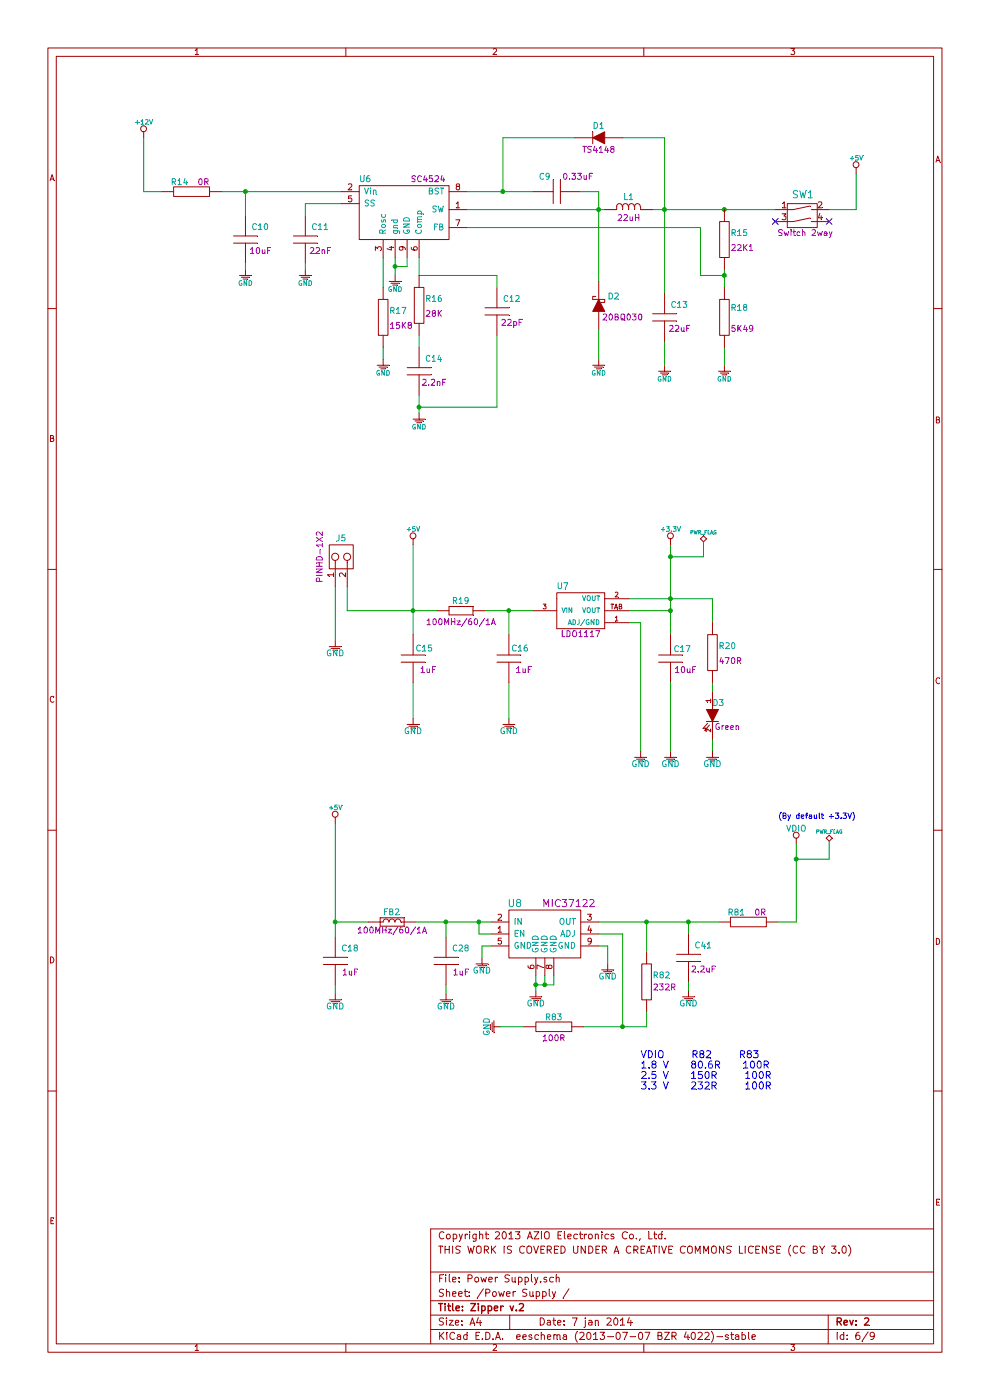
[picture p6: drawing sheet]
EESchema Schematic File Version 2
LIBS:Zipper-cache
LIBS:Zipper-cache
EELAYER 27 0
EELAYER END
$Descr A4 8268 11693 portrait
encoding utf-8
Sheet 6 9
Title "Zipper v.2"
Date "7 jan 2014"
Rev "2"
Comp ""
Comment1 "THIS WORK IS COVERED UNDER A CREATIVE COMMONS LICENSE (CC BY 3.0)"
Comment2 "Copyright 2013 AZIO Electronics Co., Ltd."
Comment3 ""
Comment4 ""
$EndDescr
Wire Wire Line
	5950 5000 5950 5200
Wire Wire Line
	3450 4550 3450 5300
Wire Wire Line
	2900 5100 2900 4900
Wire Wire Line
	5250 5200 5350 5200
Connection ~ 5600 5100
Connection ~ 3450 5100
Wire Wire Line
	4050 5100 4450 5100
Connection ~ 4250 5100
Connection ~ 5600 5000
Wire Wire Line
	5600 5100 5250 5100
Wire Wire Line
	5600 4550 5600 5300
Wire Wire Line
	4250 5300 4250 5100
Wire Wire Line
	3450 6000 3450 5700
Wire Wire Line
	5350 5200 5350 6275
Wire Wire Line
	5950 6175 5950 6275
Wire Wire Line
	5950 5000 5250 5000
$Comp
L GND #060
U 1 1
P 5950 6325
F 0 "#060" H 6000 6375 60  0001 C CNN
F 1 "GND" H 5950 6265 50  0000 C CNN
F 2 "" H 5950 6325 60  0001 C CNN
F 3 "" H 5950 6325 60  0001 C CNN
	1    5950 6325
	1    0    0    -1  
$EndComp
$Comp
L C C15
U 1 1
P 3450 5500
F 0 "C15" H 3470 5580 50  0000 L CNN
F 1 "1uF_C_SM0805" H 3470 5400 50  0001 L CNN
F 2 "C_SM0805" H 3450 5500 60  0001 C CNN
F 3 "" H 3450 5500 60  0001 C CNN
F 4 "CAP, CER, 1UF, 16V, 10%, X7R, 0805," H 3450 5500 60  0001 C CNN "Description"
F 5 "C2012X7R1C105K125AA" H 3450 5500 60  0001 C CNN "Manufacturer Part Number"
F 6 "TDK Corporation" H 3450 5500 60  0001 C CNN "Manufacturer"
F 7 "DigiKey" H 3450 5500 60  0001 C CNN "Vendor"
F 8 "445-1358-1-ND" H 3450 5500 60  0001 C CNN "Vendor Part Number"
F 9 "1uF" H 3575 5400 50  0000 C CNN "Component Value"
	1    3450 5500
	1    0    0    -1  
$EndComp
$Comp
L GND #061
U 1 1
P 3450 6050
F 0 "#061" H 3500 6100 60  0001 C CNN
F 1 "GND" H 3450 5990 50  0000 C CNN
F 2 "" H 3450 6050 60  0001 C CNN
F 3 "" H 3450 6050 60  0001 C CNN
	1    3450 6050
	1    0    0    -1  
$EndComp
$Comp
L GND #062
U 1 1
P 4250 6050
F 0 "#062" H 4300 6100 60  0001 C CNN
F 1 "GND" H 4250 5990 50  0000 C CNN
F 2 "" H 4250 6050 60  0001 C CNN
F 3 "" H 4250 6050 60  0001 C CNN
	1    4250 6050
	1    0    0    -1  
$EndComp
$Comp
L GND #063
U 1 1
P 2800 5400
F 0 "#063" H 2850 5450 60  0001 C CNN
F 1 "GND" H 2800 5340 50  0000 C CNN
F 2 "" H 2800 5400 60  0001 C CNN
F 3 "" H 2800 5400 60  0001 C CNN
	1    2800 5400
	1    0    0    -1  
$EndComp
$Comp
L GND #064
U 1 1
P 5600 6325
F 0 "#064" H 5650 6375 60  0001 C CNN
F 1 "GND" H 5600 6265 50  0000 C CNN
F 2 "" H 5600 6325 60  0001 C CNN
F 3 "" H 5600 6325 60  0001 C CNN
	1    5600 6325
	1    0    0    -1  
$EndComp
$Comp
L GND #065
U 1 1
P 5350 6325
F 0 "#065" H 5400 6375 60  0001 C CNN
F 1 "GND" H 5350 6265 50  0000 C CNN
F 2 "" H 5350 6325 60  0001 C CNN
F 3 "" H 5350 6325 60  0001 C CNN
	1    5350 6325
	1    0    0    -1  
$EndComp
Wire Wire Line
	1850 1600 2850 1600
Wire Wire Line
	1200 1150 1200 1600
Wire Wire Line
	1200 1600 1350 1600
$Comp
L 10UF_0603 C10
U 1 1
P 2050 2000
F 0 "C10" H 2100 2100 50  0000 L CNN
F 1 "10UF_0603" H 2250 2050 50  0001 L CNN
F 2 "C_SM0603" H 2000 2000 60  0001 C CNN
F 3 "" H 2050 2000 60  0000 C CNN
F 4 "CAP, CER, 10UF, 6.3V, 20%, X5R, 0603," H 2600 2600 60  0001 C CNN "Description"
F 5 "C1608X5R0J106M080AB" H 2500 2500 60  0001 C CNN "Manufacturer Part Number"
F 6 "TDK Corporation" H 2400 2400 60  0001 C CNN "Manufacturer"
F 7 "DigiKey" H 2200 2200 60  0001 C CNN "Vendor"
F 8 "445-4112-1-ND" H 2300 2300 60  0001 C CNN "Vendor Part Number"
F 9 "10uF" H 2175 1900 50  0000 C CNN "Component Value"
	1    2050 2000
	1    0    0    -1  
$EndComp
Wire Wire Line
	2050 1800 2050 1600
Connection ~ 2050 1600
$Comp
L GND #PWR066
U 1 1
P 2050 2300
F 0 "#PWR066" H 2050 2400 40  0001 C CNN
F 1 "GND" H 2050 2230 40  0000 C CNN
F 2 "" H 2050 2300 60  0000 C CNN
F 3 "" H 2050 2300 60  0000 C CNN
	1    2050 2300
	1    0    0    -1  
$EndComp
Wire Wire Line
	2050 2200 2050 2250
$Comp
L 22NF_0402 C11
U 1 1
P 2550 2000
F 0 "C11" H 2600 2100 50  0000 L CNN
F 1 "22NF_0402" H 2750 2050 50  0001 L CNN
F 2 "C_SM0402" H 2500 2000 60  0001 C CNN
F 3 "" H 2550 2000 60  0000 C CNN
F 4 "CAP, CER, 0.022UF, 16V, 10%, X7R, 0402," H 3100 2600 60  0001 C CNN "Description"
F 5 "CGJ2B2X7R1C223K050BA" H 3000 2500 60  0001 C CNN "Manufacturer Part Number"
F 6 "TDK Corporation" H 2900 2400 60  0001 C CNN "Manufacturer"
F 7 "DigiKey" H 2700 2200 60  0001 C CNN "Vendor"
F 8 "445-8091-1-ND" H 2800 2300 60  0001 C CNN "Vendor Part Number"
F 9 "22nF" H 2675 1900 50  0000 C CNN "Component Value"
	1    2550 2000
	1    0    0    -1  
$EndComp
Wire Wire Line
	2850 1700 2550 1700
Wire Wire Line
	2550 1700 2550 1800
$Comp
L GND #PWR067
U 1 1
P 2550 2300
F 0 "#PWR067" H 2550 2400 40  0001 C CNN
F 1 "GND" H 2550 2230 40  0000 C CNN
F 2 "" H 2550 2300 60  0000 C CNN
F 3 "" H 2550 2300 60  0000 C CNN
	1    2550 2300
	1    0    0    -1  
$EndComp
Wire Wire Line
	2550 2200 2550 2250
$Comp
L GND #PWR068
U 1 1
P 3200 3050
F 0 "#PWR068" H 3200 3150 40  0001 C CNN
F 1 "GND" H 3200 2980 40  0000 C CNN
F 2 "" H 3200 3050 60  0000 C CNN
F 3 "" H 3200 3050 60  0000 C CNN
	1    3200 3050
	1    0    0    -1  
$EndComp
$Comp
L GND #PWR069
U 1 1
P 3300 2350
F 0 "#PWR069" H 3300 2450 40  0001 C CNN
F 1 "GND" H 3300 2280 40  0000 C CNN
F 2 "" H 3300 2350 60  0000 C CNN
F 3 "" H 3300 2350 60  0000 C CNN
	1    3300 2350
	1    0    0    -1  
$EndComp
$Comp
L GND #PWR070
U 1 1
P 3500 3500
F 0 "#PWR070" H 3500 3600 40  0001 C CNN
F 1 "GND" H 3500 3430 40  0000 C CNN
F 2 "" H 3500 3500 60  0000 C CNN
F 3 "" H 3500 3500 60  0000 C CNN
	1    3500 3500
	1    0    0    -1  
$EndComp
Wire Wire Line
	3300 2150 3300 2300
Wire Wire Line
	3200 2150 3200 2400
Wire Wire Line
	3200 2900 3200 3000
$Comp
L 2.2NF_0402 C14
U 1 1
P 3500 3100
F 0 "C14" H 3550 3200 50  0000 L CNN
F 1 "2.2NF_0402" H 3700 3150 50  0001 L CNN
F 2 "C_SM0402" H 3450 3100 60  0001 C CNN
F 3 "" H 3500 3100 60  0000 C CNN
F 4 "CAP, CER, 2200PF, 50V, 10%, X7R, 0402," H 4050 3700 60  0001 C CNN "Description"
F 5 "C1005X7R1H222K050BA" H 3950 3600 60  0001 C CNN "Manufacturer Part Number"
F 6 "TDK Corporation" H 3850 3500 60  0001 C CNN "Manufacturer"
F 7 "DigiKey" H 3650 3300 60  0001 C CNN "Vendor"
F 8 "445-1257-1-ND" H 3750 3400 60  0001 C CNN "Vendor Part Number"
F 9 "2.2nF" H 3625 3000 50  0000 C CNN "Component Value"
	1    3500 3100
	1    0    0    -1  
$EndComp
$Comp
L 22PF_0402 C12
U 1 1
P 4150 2600
F 0 "C12" H 4200 2700 50  0000 L CNN
F 1 "22PF_0402" H 4350 2650 50  0001 L CNN
F 2 "C_SM0402" H 4100 2600 60  0001 C CNN
F 3 "" H 4150 2600 60  0000 C CNN
F 4 "CAP, CER, 22PF, 50V, 5%, NP0, 0402," H 4700 3200 60  0001 C CNN "Description"
F 5 "C1005C0G1H220J050BA" H 4600 3100 60  0001 C CNN "Manufacturer Part Number"
F 6 "TDK Corporation" H 4500 3000 60  0001 C CNN "Manufacturer"
F 7 "DigiKey" H 4300 2800 60  0001 C CNN "Vendor"
F 8 "445-1239-1-ND" H 4400 2900 60  0001 C CNN "Vendor Part Number"
F 9 "22pF" H 4275 2500 50  0000 C CNN "Component Value"
	1    4150 2600
	1    0    0    -1  
$EndComp
Wire Wire Line
	3500 2150 3500 2300
Wire Wire Line
	3500 2800 3500 2900
Wire Wire Line
	3500 3300 3500 3450
Wire Wire Line
	4150 2400 4150 2300
Wire Wire Line
	4150 2300 3500 2300
Wire Wire Line
	4150 2800 4150 3400
Wire Wire Line
	4150 3400 3500 3400
Connection ~ 3500 3400
$Comp
L 0.33UF_0603 C9
U 1 1
P 4650 1600
F 0 "C9" V 4775 1450 50  0000 L CNN
F 1 "0.33UF_0603" H 4850 1650 50  0001 L CNN
F 2 "C_SM0603" H 4600 1600 60  0001 C CNN
F 3 "" H 4650 1600 60  0000 C CNN
F 4 "CAP, CER, 0.33UF, 50V, 10%, X5R, 0603," H 5200 2200 60  0001 C CNN "Description"
F 5 "C1608X5R1H334K080AB" H 5100 2100 60  0001 C CNN "Manufacturer Part Number"
F 6 "TDK Corporation" H 5000 2000 60  0001 C CNN "Manufacturer"
F 7 "DigiKey" H 4800 1800 60  0001 C CNN "Vendor"
F 8 "445-7462-1-ND" H 4900 1900 60  0001 C CNN "Vendor Part Number"
F 9 "0.33uF" V 4775 1775 50  0000 C CNN "Component Value"
	1    4650 1600
	0    1    -1   0   
$EndComp
Wire Wire Line
	4850 1600 5000 1600
Wire Wire Line
	5000 1600 5000 2350
Connection ~ 5000 1750
Wire Wire Line
	5550 1150 5550 2450
Wire Wire Line
	5550 1150 5200 1150
Wire Wire Line
	4800 1150 4200 1150
Wire Wire Line
	4200 1150 4200 1600
Connection ~ 4200 1600
Wire Wire Line
	5450 1750 6475 1750
Wire Wire Line
	6050 2250 6050 2400
Wire Wire Line
	3900 1900 5850 1900
Wire Wire Line
	5850 1900 5850 2300
Wire Wire Line
	5850 2300 6050 2300
Connection ~ 6050 2300
Connection ~ 5550 1750
Wire Wire Line
	3900 1750 5050 1750
$Comp
L GND #PWR071
U 1 1
P 6050 3100
F 0 "#PWR071" H 6050 3200 40  0001 C CNN
F 1 "GND" H 6050 3030 40  0000 C CNN
F 2 "" H 6050 3100 60  0000 C CNN
F 3 "" H 6050 3100 60  0000 C CNN
	1    6050 3100
	1    0    0    -1  
$EndComp
Wire Wire Line
	6050 2900 6050 3050
$Comp
L GND #PWR072
U 1 1
P 5550 3100
F 0 "#PWR072" H 5550 3200 40  0001 C CNN
F 1 "GND" H 5550 3030 40  0000 C CNN
F 2 "" H 5550 3100 60  0000 C CNN
F 3 "" H 5550 3100 60  0000 C CNN
	1    5550 3100
	1    0    0    -1  
$EndComp
Wire Wire Line
	5550 2850 5550 3050
$Comp
L GND #PWR073
U 1 1
P 5000 3050
F 0 "#PWR073" H 5000 3150 40  0001 C CNN
F 1 "GND" H 5000 2980 40  0000 C CNN
F 2 "" H 5000 3050 60  0000 C CNN
F 3 "" H 5000 3050 60  0000 C CNN
	1    5000 3050
	1    0    0    -1  
$EndComp
Wire Wire Line
	5000 2750 5000 3000
Connection ~ 6050 1750
Wire Wire Line
	3900 1600 4450 1600
$Comp
L +12V #PWR074
U 1 1
P 1200 1150
F 0 "#PWR074" H 1250 1125 20  0001 C CNN
F 1 "+12V" H 1200 1275 39  0000 C CNN
F 2 "~" H 1200 1150 60  0000 C CNN
F 3 "~" H 1200 1150 60  0000 C CNN
	1    1200 1150
	1    0    0    -1  
$EndComp
$Comp
L +5V #PWR075
U 1 1
P 7150 1450
F 0 "#PWR075" H 7150 1400 20  0001 C CNN
F 1 "+5V" H 7150 1575 39  0000 C CNN
F 2 "~" H 7150 1450 60  0000 C CNN
F 3 "~" H 7150 1450 60  0000 C CNN
	1    7150 1450
	1    0    0    -1  
$EndComp
$Comp
L +5V #PWR076
U 1 1
P 3450 4550
F 0 "#PWR076" H 3450 4500 20  0001 C CNN
F 1 "+5V" H 3450 4675 39  0000 C CNN
F 2 "~" H 3450 4550 60  0000 C CNN
F 3 "~" H 3450 4550 60  0000 C CNN
	1    3450 4550
	1    0    0    -1  
$EndComp
$Comp
L +3.3V #PWR077
U 1 1
P 5600 4550
F 0 "#PWR077" H 5650 4525 20  0001 C CNN
F 1 "+3.3V" H 5600 4675 39  0000 C CNN
F 2 "~" H 5600 4550 60  0000 C CNN
F 3 "~" H 5600 4550 60  0000 C CNN
	1    5600 4550
	1    0    0    -1  
$EndComp
Wire Wire Line
	4250 5700 4250 6000
Wire Wire Line
	2900 5100 3650 5100
Wire Wire Line
	2800 4900 2800 5350
Wire Wire Line
	6925 1750 7150 1750
Wire Wire Line
	7150 1750 7150 1450
NoConn ~ 6925 1850
NoConn ~ 6475 1850
$Comp
L C C16
U 1 1
P 4250 5500
F 0 "C16" H 4270 5580 50  0000 L CNN
F 1 "1uF_C_SM0805" H 4270 5400 50  0001 L CNN
F 2 "C_SM0805" H 4250 5500 60  0001 C CNN
F 3 "" H 4250 5500 60  0001 C CNN
F 4 "CAP, CER, 1UF, 16V, 10%, X7R, 0805," H 4250 5500 60  0001 C CNN "Description"
F 5 "C2012X7R1C105K125AA" H 4250 5500 60  0001 C CNN "Manufacturer Part Number"
F 6 "TDK Corporation" H 4250 5500 60  0001 C CNN "Manufacturer"
F 7 "DigiKey" H 4250 5500 60  0001 C CNN "Vendor"
F 8 "445-1358-1-ND" H 4250 5500 60  0001 C CNN "Vendor Part Number"
F 9 "1uF" H 4375 5400 50  0000 C CNN "Component Value"
	1    4250 5500
	1    0    0    -1  
$EndComp
$Comp
L 10UF_0603 C17
U 1 1
P 5600 5500
F 0 "C17" H 5625 5575 50  0000 L CNN
F 1 "10UF_0603" H 5800 5550 50  0001 L CNN
F 2 "C_SM0603" H 5550 5500 60  0001 C CNN
F 3 "" H 5600 5500 60  0000 C CNN
F 4 "CAP, CER, 10UF, 6.3V, 20%, X5R, 0603," H 6150 6100 60  0001 C CNN "Description"
F 5 "C1608X5R0J106M080AB" H 6050 6000 60  0001 C CNN "Manufacturer Part Number"
F 6 "TDK Corporation" H 5950 5900 60  0001 C CNN "Manufacturer"
F 7 "DigiKey" H 5750 5700 60  0001 C CNN "Vendor"
F 8 "445-4112-1-ND" H 5850 5800 60  0001 C CNN "Vendor Part Number"
F 9 "10uF" H 5725 5400 50  0000 C CNN "Component Value"
	1    5600 5500
	1    0    0    -1  
$EndComp
$Comp
L 22UF_0805 C13
U 1 1
P 5550 2650
F 0 "C13" H 5600 2750 50  0000 L CNN
F 1 "22UF_0805" H 5750 2700 50  0001 L CNN
F 2 "C_SM0805" H 5500 2650 60  0001 C CNN
F 3 "" H 5550 2650 60  0000 C CNN
F 4 "CAP, CER, 22UF, 6.3V, 20%, X5R, 0805," H 6100 3250 60  0001 C CNN "Description"
F 5 "C2012X5R0J226M125AC" H 6000 3150 60  0001 C CNN "Manufacturer Part Number"
F 6 "TDK Corporation" H 5900 3050 60  0001 C CNN "Manufacturer"
F 7 "DigiKey" H 5700 2850 60  0001 C CNN "Vendor"
F 8 "445-1422-1-ND" H 5800 2950 60  0001 C CNN "Vendor Part Number"
F 9 "22uF" H 5675 2550 50  0000 C CNN "Component Value"
	1    5550 2650
	1    0    0    -1  
$EndComp
$Comp
L TS4148 D1
U 1 1
P 5000 1150
F 0 "D1" H 5000 1050 50  0000 C CNN
F 1 "TS4148" H 5000 1050 50  0001 C CNN
F 2 "D_SM0805" H 4900 1150 60  0001 C CNN
F 3 "" H 5000 1150 60  0000 C CNN
F 4 "DIODE, SMALL SIGNAL, 100V, 0.5A, 0805," H 5500 1750 60  0001 C CNN "Description"
F 5 "TS4148 RY" H 5400 1650 60  0001 C CNN "Manufacturer Part Number"
F 6 "TAIWAN SEMICONDUCTOR" H 5300 1550 60  0001 C CNN "Manufacturer"
F 7 "Farnell" H 5100 1350 60  0001 C CNN "Vendor"
F 8 "8150206RL" H 5200 1450 60  0001 C CNN "Vendor Part Number"
F 9 "TS4148" H 5000 1250 50  0000 C CNN "Component Value"
	1    5000 1150
	-1   0    0    1   
$EndComp
$Comp
L 20BQ030 D2
U 1 1
P 5000 2550
F 0 "D2" V 5075 2425 50  0000 C CNN
F 1 "20BQ030" H 5000 2450 50  0001 C CNN
F 2 "D_SMB" H 4900 2550 60  0001 C CNN
F 3 "" H 5000 2550 60  0000 C CNN
F 4 "DIODE, SCHOTTKY, 30V, 2A, DO214AA," H 5500 3150 60  0001 C CNN "Description"
F 5 "VS-20BQ030TRPBF" H 5400 3050 60  0001 C CNN "Manufacturer Part Number"
F 6 "Vishay Semiconductor Diodes Division" H 5300 2950 60  0001 C CNN "Manufacturer"
F 7 "DigiKey" H 5100 2750 60  0001 C CNN "Vendor"
F 8 "20BQ030PBFCT-ND" H 5200 2850 60  0001 C CNN "Vendor Part Number"
F 9 "20BQ030" V 4900 2350 50  0000 C CNN "Component Value"
	1    5000 2550
	0    -1   -1   0   
$EndComp
$Comp
L LED D3
U 1 1
P 5950 5975
F 0 "D3" V 5850 6025 50  0000 C CNN
F 1 "LED" H 5950 5875 50  0001 C CNN
F 2 "LD_0603" H 5950 5975 60  0001 C CNN
F 3 "" H 5950 5975 60  0000 C CNN
F 4 "LED, 570NM, GREEN, DIFF, 0603, SMD," H 6050 6175 60  0001 C CNN "Description"
F 5 "HSMG-C190" H 6150 6275 60  0001 C CNN "Manufacturer Part Number"
F 6 "Avago Technologies US Inc." H 6250 6375 60  0001 C CNN "Manufacturer"
F 7 "DigiKey" H 6350 6475 60  0001 C CNN "Vendor"
F 8 "516-1425-1-ND" H 6450 6575 60  0001 C CNN "Vendor Part Number"
F 9 "Green" V 6050 6100 50  0000 C CNN "Component Value"
	1    5950 5975
	0    1    1    0   
$EndComp
Wire Wire Line
	5950 5775 5950 5700
Wire Wire Line
	5600 5700 5600 6275
$Comp
L 22UH_XAL60XX_SERIES L1
U 1 1
P 5250 1750
F 0 "L1" V 5150 1750 50  0000 C CNN
F 1 "22UH_XAL60XX_SERIES" H 5285 1665 50  0001 C CNN
F 2 "XAL60xx series" H 5215 1730 60  0001 C CNN
F 3 "" H 5250 1750 60  0000 C CNN
F 4 "Coilcraft, SMT, power inductor, 22 uH," H 5815 2330 60  0001 C CNN "Description"
F 5 "XAL6060-223MEB" H 5715 2230 60  0001 C CNN "Manufacturer Part Number"
F 6 "Coilcraft" H 5615 2130 60  0001 C CNN "Manufacturer"
F 7 "Coilcraft" H 5415 1930 60  0001 C CNN "Vendor"
F 8 "XAL6060-223MEB" H 5515 2030 60  0001 C CNN "Vendor Part Number"
F 9 "22uH" V 5325 1750 50  0000 C CNN "Component Value"
	1    5250 1750
	0    1    1    0   
$EndComp
$Comp
L SW SW1
U 1 1
P 6725 1750
F 0 "SW1" H 6705 1870 60  0000 C CNN
F 1 "SW" H 6555 1920 60  0001 C CNN
F 2 "Switch 2way" H 6605 1795 60  0001 C CNN
F 3 "" H 6605 1820 60  0000 C CNN
F 4 "SWITCH, DIP, 2POS, HALF PITCH, SMD," H 7325 2300 60  0001 C CNN "Description"
F 5 "GDH02S04" H 7105 2270 60  0001 C CNN "Manufacturer Part Number"
F 6 "TE Connectivity" H 7005 2170 60  0001 C CNN "Manufacturer"
F 7 "Digi-Key" H 6805 1970 60  0001 C CNN "Vendor"
F 8 "450-1431-ND" H 6905 2070 60  0001 C CNN "Vendor Part Number"
F 9 "Switch 2way" H 6725 1550 50  0000 C CNN "Component Value"
	1    6725 1750
	1    0    0    -1  
$EndComp
$Comp
L LDO1117 U7
U 1 1
P 4850 5150
F 0 "U7" H 4700 5400 50  0000 C CNN
F 1 "LDO1117" H 4850 4900 60  0001 C CNN
F 2 "SOT223-3L" H 4850 5150 60  0001 C CNN
F 3 "" H 4850 5150 60  0000 C CNN
F 4 "IC, REG LDO, 3.3V, 1A, SOT223," H 5050 5500 60  0001 C CNN "Description"
F 5 "ZLDO1117G33TA" H 5150 5600 60  0001 C CNN "Manufacturer Part Number"
F 6 "Diodes Inc" H 5250 5700 60  0001 C CNN "Manufacturer"
F 7 "Digi-Key" H 5350 5800 60  0001 C CNN "Vendor"
F 8 "ZLDO1117G33DICT-ND" H 5450 5900 60  0001 C CNN "Vendor Part Number"
F 9 "LDO1117" H 4850 5000 50  0000 C CNN "Component Value"
	1    4850 5150
	1    0    0    -1  
$EndComp
$Comp
L 0R_0402 R14
U 1 1
P 1600 1600
F 0 "R14" V 1525 1500 50  0000 C CNN
F 1 "0R_0402" V 1425 1575 50  0001 C CNN
F 2 "R_SM0402" V 1350 1550 60  0001 C CNN
F 3 "" H 1600 1600 60  0000 C CNN
F 4 "RES, 0.0 OHM,1/16W, JUMP, 0402 SMD," V 2180 2100 60  0001 C CNN "Description"
F 5 "RC0402JR-070RL" V 2080 2000 60  0001 C CNN "Manufacturer Part Number"
F 6 "Yageo" V 1980 1900 60  0001 C CNN "Manufacturer"
F 7 "Digi-Key" V 1780 1700 60  0001 C CNN "Vendor"
F 8 "311-0.0JRCT-ND" V 1880 1800 60  0001 C CNN "Vendor Part Number"
F 9 "0R" V 1525 1700 50  0000 C CNN "Component Value"
	1    1600 1600
	0    1    1    0   
$EndComp
$Comp
L 470R_0402 R20
U 1 1
P 5950 5450
F 0 "R20" H 6075 5500 50  0000 C CNN
F 1 "470R_0402" V 5775 5425 50  0001 C CNN
F 2 "R_SM0402" V 5700 5425 60  0001 C CNN
F 3 "" H 5950 5450 60  0000 C CNN
F 4 "RES, 470 OHM, 1/16W, .5%, 0402 SMD," V 6530 5950 60  0001 C CNN "Description"
F 5 "ERA-2AED471X" V 6430 5850 60  0001 C CNN "Manufacturer Part Number"
F 6 "Panasonic Electronic Components" V 6330 5750 60  0001 C CNN "Manufacturer"
F 7 "Digi-Key" V 6130 5550 60  0001 C CNN "Vendor"
F 8 "P470DECT-ND" V 6230 5650 60  0001 C CNN "Vendor Part Number"
F 9 "470R" H 6100 5375 50  0000 C CNN "Component Value"
	1    5950 5450
	1    0    0    -1  
$EndComp
$Comp
L 5K49_0402 R18
U 1 1
P 6050 2650
F 0 "R18" H 6175 2725 50  0000 C CNN
F 1 "5K49_0402" V 5875 2625 50  0001 C CNN
F 2 "R_SM0402" V 5775 2625 60  0001 C CNN
F 3 "" H 6050 2650 60  0000 C CNN
F 4 "RES, 5.49K, OHM, 1/16W, 1%, 0402, SMD," V 6630 3150 60  0001 C CNN "Description"
F 5 "RC0402FR-075K49L" V 6530 3050 60  0001 C CNN "Manufacturer Part Number"
F 6 "Yageo" V 6430 2950 60  0001 C CNN "Manufacturer"
F 7 "Digi-Key" V 6230 2750 60  0001 C CNN "Vendor"
F 8 "311-5.49KLRCT-ND" V 6330 2850 60  0001 C CNN "Vendor Part Number"
F 9 "5K49" H 6200 2550 50  0000 C CNN "Component Value"
	1    6050 2650
	1    0    0    -1  
$EndComp
$Comp
L 15K8_0402 R17
U 1 1
P 3200 2650
F 0 "R17" H 3325 2700 50  0000 C CNN
F 1 "15K8_0402" V 3025 2625 50  0001 C CNN
F 2 "R_SM0402" V 2950 2625 60  0001 C CNN
F 3 "" H 3200 2650 60  0000 C CNN
F 4 "RES, 15.8K OHM, 1/16W, .1%, 0402, SMD," V 3780 3150 60  0001 C CNN "Description"
F 5 "ERA-2AEB1582X" V 3680 3050 60  0001 C CNN "Manufacturer Part Number"
F 6 "Panasonic Electronic Components" V 3580 2950 60  0001 C CNN "Manufacturer"
F 7 "Digi-Key" V 3380 2750 60  0001 C CNN "Vendor"
F 8 "P15.8KDCCT-ND" V 3480 2850 60  0001 C CNN "Vendor Part Number"
F 9 "15K8" H 3350 2575 50  0000 C CNN "Component Value"
	1    3200 2650
	1    0    0    -1  
$EndComp
$Comp
L 22K1_0402 R15
U 1 1
P 6050 2000
F 0 "R15" H 6175 2050 50  0000 C CNN
F 1 "22K1_0402" V 5875 1975 50  0001 C CNN
F 2 "R_SM0402" V 5800 1975 60  0001 C CNN
F 3 "" H 6050 2000 60  0000 C CNN
F 4 "RES, 22.1K OHM, 1/16W, 1%, 0402, SMD," V 6630 2500 60  0001 C CNN "Description"
F 5 "RC0402FR-0722K1L" V 6530 2400 60  0001 C CNN "Manufacturer Part Number"
F 6 "Yageo" V 6430 2300 60  0001 C CNN "Manufacturer"
F 7 "Digi-Key" V 6230 2100 60  0001 C CNN "Vendor"
F 8 "311-22.1KLRCT-ND" V 6330 2200 60  0001 C CNN "Vendor Part Number"
F 9 "22K1" H 6200 1925 50  0000 C CNN "Component Value"
	1    6050 2000
	1    0    0    -1  
$EndComp
$Comp
L 28K_0402 R16
U 1 1
P 3500 2550
F 0 "R16" H 3625 2600 50  0000 C CNN
F 1 "28K_0402" V 3325 2525 50  0001 C CNN
F 2 "R_SM0402" V 3250 2525 60  0001 C CNN
F 3 "" H 3500 2550 60  0000 C CNN
F 4 "RES, 28.0K, OHM, 1/16W, 1%, 0402 SMD," V 4080 3050 60  0001 C CNN "Description"
F 5 "RC0402FR-0728KL" V 3980 2950 60  0001 C CNN "Manufacturer Part Number"
F 6 "Yageo" V 3880 2850 60  0001 C CNN "Manufacturer"
F 7 "Digi-Key" V 3680 2650 60  0001 C CNN "Vendor"
F 8 "311-28.0KLRCT-ND" V 3780 2750 60  0001 C CNN "Vendor Part Number"
F 9 "28K" H 3625 2475 50  0000 C CNN "Component Value"
	1    3500 2550
	1    0    0    -1  
$EndComp
$Comp
L FR_0805 R19
U 1 1
P 3850 5100
F 0 "R19" H 3775 5150 50  0000 L BNN
F 1 "FR_0805" H 3600 4875 50  0001 L BNN
F 2 "R_SM0805" H 3850 5250 50  0001 C CNN
F 3 "" H 3850 5100 60  0000 C CNN
F 4 "FERRITE CHIP BEAD, 60 OHM, SMD," H 3850 5260 60  0001 C CNN "Description"
F 5 "MMZ2012Y600B" H 3950 5360 60  0001 C CNN "Manufacturer Part Number"
F 6 "TDK Corporation" H 4050 5460 60  0001 C CNN "Manufacturer"
F 7 "Digi-Key" H 4150 5560 60  0001 C CNN "Vendor"
F 8 "445-2204-1-ND" H 4250 5660 60  0001 C CNN "Vendor Part Number"
F 9 "100MHz/60/1A" H 3850 5000 50  0000 C CNN "Component Value"
	1    3850 5100
	1    0    0    -1  
$EndComp
$Comp
L 1UF_0402 C18
U 1 1
P 2800 8025
F 0 "C18" H 2850 8125 50  0000 L CNN
F 1 "1UF_0402" H 3000 8075 50  0001 L CNN
F 2 "C_SM0402" H 2750 8025 60  0001 C CNN
F 3 "~" H 2800 8025 60  0000 C CNN
F 4 "CAP, CER, 1UF, 6.3V, Y5V, 0402," H 3350 8625 60  0001 C CNN "Description"
F 5 "CC0402ZRY5V5BB105" H 3250 8525 60  0001 C CNN "Manufacturer Part Number"
F 6 "Yageo" H 3150 8425 60  0001 C CNN "Manufacturer"
F 7 "Digi-Key" H 2950 8225 60  0001 C CNN "Vendor"
F 8 "311-1377-1-ND" H 3050 8325 60  0001 C CNN "Vendor Part Number"
F 9 "1uF" H 2925 7925 50  0000 C CNN "Component Value"
	1    2800 8025
	1    0    0    -1  
$EndComp
$Comp
L 1UF_0402 C28
U 1 1
P 3725 8025
F 0 "C28" H 3775 8125 50  0000 L CNN
F 1 "1UF_0402" H 3925 8075 50  0001 L CNN
F 2 "C_SM0402" H 3675 8025 60  0001 C CNN
F 3 "" H 3725 8025 60  0000 C CNN
F 4 "CAP, CER, 1UF, 6.3V, Y5V, 0402," H 4275 8625 60  0001 C CNN "Description"
F 5 "CC0402ZRY5V5BB105" H 4175 8525 60  0001 C CNN "Manufacturer Part Number"
F 6 "Yageo" H 4075 8425 60  0001 C CNN "Manufacturer"
F 7 "Digi-Key" H 3875 8225 60  0001 C CNN "Vendor"
F 8 "311-1377-1-ND" H 3975 8325 60  0001 C CNN "Vendor Part Number"
F 9 "1uF" H 3850 7925 50  0000 C CNN "Component Value"
	1    3725 8025
	1    0    0    -1  
$EndComp
$Comp
L 0R_0402 R81
U 1 1
P 6250 7700
F 0 "R81" V 6175 7600 50  0000 C CNN
F 1 "0R_0402" V 6075 7675 50  0001 C CNN
F 2 "R_SM0402" V 6000 7650 60  0001 C CNN
F 3 "" H 6250 7700 60  0000 C CNN
F 4 "RES, 0.0 OHM,1/16W, JUMP, 0402 SMD," V 6830 8200 60  0001 C CNN "Description"
F 5 "RC0402JR-070RL" V 6730 8100 60  0001 C CNN "Manufacturer Part Number"
F 6 "Yageo" V 6630 8000 60  0001 C CNN "Manufacturer"
F 7 "Digi-Key" V 6430 7800 60  0001 C CNN "Vendor"
F 8 "311-0.0JRCT-ND" V 6530 7900 60  0001 C CNN "Vendor Part Number"
F 9 "0R" V 6175 7800 50  0000 C CNN "Component Value"
	1    6250 7700
	0    1    1    0   
$EndComp
$Comp
L VDIO #PWR078
U 1 1
P 6650 7050
F 0 "#PWR078" H 6700 7025 20  0001 C CNN
F 1 "VDIO" H 6650 7175 50  0000 C CNN
F 2 "~" H 6650 7050 60  0000 C CNN
F 3 "~" H 6650 7050 60  0000 C CNN
	1    6650 7050
	1    0    0    -1  
$EndComp
Text Notes 6500 6850 0    45   ~ 0
(By default +3.3V)
Wire Wire Line
	2800 6875 2800 7825
$Comp
L +5V #PWR079
U 1 1
P 2800 6875
F 0 "#PWR079" H 2800 6825 20  0001 C CNN
F 1 "+5V" H 2800 7000 39  0000 C CNN
F 2 "~" H 2800 6875 60  0000 C CNN
F 3 "~" H 2800 6875 60  0000 C CNN
	1    2800 6875
	1    0    0    -1  
$EndComp
Wire Wire Line
	3075 7700 2800 7700
Connection ~ 2800 7700
Wire Wire Line
	3475 7700 4100 7700
Wire Wire Line
	3725 7825 3725 7700
Connection ~ 3725 7700
Connection ~ 4000 7700
$Comp
L GND #080
U 1 1
P 2800 8350
F 0 "#080" H 2850 8400 60  0001 C CNN
F 1 "GND" H 2800 8290 50  0000 C CNN
F 2 "" H 2800 8350 60  0001 C CNN
F 3 "" H 2800 8350 60  0001 C CNN
	1    2800 8350
	1    0    0    -1  
$EndComp
$Comp
L GND #081
U 1 1
P 3725 8350
F 0 "#081" H 3775 8400 60  0001 C CNN
F 1 "GND" H 3725 8290 50  0000 C CNN
F 2 "" H 3725 8350 60  0001 C CNN
F 3 "" H 3725 8350 60  0001 C CNN
	1    3725 8350
	1    0    0    -1  
$EndComp
$Comp
L GND #082
U 1 1
P 4475 8325
F 0 "#082" H 4525 8375 60  0001 C CNN
F 1 "GND" H 4475 8265 50  0000 C CNN
F 2 "" H 4475 8325 60  0001 C CNN
F 3 "" H 4475 8325 60  0001 C CNN
	1    4475 8325
	1    0    0    -1  
$EndComp
$Comp
L GND #083
U 1 1
P 4125 8575
F 0 "#083" H 4175 8625 60  0001 C CNN
F 1 "GND" H 4125 8515 50  0000 C CNN
F 2 "" H 4125 8575 60  0001 C CNN
F 3 "" H 4125 8575 60  0001 C CNN
	1    4125 8575
	0    1    1    0   
$EndComp
$Comp
L GND #084
U 1 1
P 5750 8325
F 0 "#084" H 5800 8375 60  0001 C CNN
F 1 "GND" H 5750 8265 50  0000 C CNN
F 2 "" H 5750 8325 60  0001 C CNN
F 3 "" H 5750 8325 60  0001 C CNN
	1    5750 8325
	1    0    0    -1  
$EndComp
Wire Wire Line
	2800 8225 2800 8300
Wire Wire Line
	3725 8225 3725 8300
Wire Wire Line
	4175 8575 4375 8575
Wire Wire Line
	5400 7700 5400 7950
Wire Wire Line
	5400 8575 5400 8450
Wire Wire Line
	4875 8575 5400 8575
Wire Wire Line
	5000 7700 6000 7700
Wire Wire Line
	5200 7800 5200 8575
Connection ~ 5200 8575
Wire Wire Line
	5750 8200 5750 8275
Connection ~ 5400 7700
Wire Wire Line
	5750 7800 5750 7700
Connection ~ 5750 7700
Wire Wire Line
	6500 7700 6650 7700
Wire Wire Line
	6650 7700 6650 7050
Text Notes 5350 8850 0    59   ~ 0
VDIO     R82     R83\n1.8 V    80.6R    100R\n2.5 V    150R     100R\n3.3 V    232R     100R
$Comp
L JUMPER2 J5
U 1 1
P 2850 4650
F 0 "J5" V 2700 4650 50  0000 C CNN
F 1 "JUMPER2" H 2850 4950 60  0001 C CNN
F 2 "pinhead2" H 2850 5050 60  0001 C CNN
F 3 "" H 2850 4650 60  0000 C CNN
F 4 "SIL, VERTICAL, PC TAIL, PIN HEADER," H 2900 5150 60  0001 C CNN "Description"
F 5 "M20-9990246" H 2850 5300 60  0001 C CNN "Manufacturer Part Number"
F 6 "HARWIN" H 2850 5400 60  0001 C CNN "Manufacturer"
F 7 "DigiKey" H 2850 5500 60  0001 C CNN "Vendor"
F 8 "952-2262-ND" H 2900 5600 60  0001 C CNN "Vendor Part Number"
F 9 "PINHD-1X2" H 2850 4825 50  0000 C CNN "Component Value"
	1    2850 4650
	0    -1   1    0   
$EndComp
$Comp
L 2.2UF_0402 C41
U 1 1
P 5750 8000
F 0 "C41" H 5800 8100 50  0000 L CNN
F 1 "2.2UF_0402" H 5550 8300 50  0001 L CNN
F 2 "C_SM0402" H 5700 8400 60  0001 C CNN
F 3 "" H 5750 8000 60  0000 C CNN
F 4 "CAP, CER, 2.2UF, 6.3V, 20%, X5R, 0402," H 5750 8500 60  0001 C CNN "Description"
F 5 "CC0402MRX5R5BB225" H 5800 8650 60  0001 C CNN "Manufacturer Part Number"
F 6 "Yageo" H 5750 8800 60  0001 C CNN "Manufacturer"
F 7 "Digi-Key" H 5800 8900 60  0001 C CNN "Vendor"
F 8 "311-1442-1-ND" H 5850 9000 60  0001 C CNN "Vendor Part Number"
F 9 "2.2uF" H 5875 7900 50  0000 C CNN "Component Value"
	1    5750 8000
	1    0    0    -1  
$EndComp
$Comp
L 100R_0402 R83
U 1 1
P 4625 8575
F 0 "R83" H 4625 8650 50  0000 C CNN
F 1 "100R_0402" H 4725 8750 50  0001 C CNN
F 2 "R_SM0402" H 4725 8850 60  0001 C CNN
F 3 "" V 4625 8575 60  0000 C CNN
F 4 "RES, 100 OHM,1/16W, 1%, 0402 SMD," H 4675 8950 60  0001 C CNN "Description"
F 5 "RC0402FR-07100RL" H 4625 9075 60  0001 C CNN "Manufacturer Part Number"
F 6 "Yageo" H 4650 9175 60  0001 C CNN "Manufacturer"
F 7 "Digi-Key" H 4675 9275 60  0001 C CNN "Vendor"
F 8 "311-100LRCT-ND" H 4625 9375 60  0001 C CNN "Vendor Part Number"
F 9 "100R" H 4625 8475 50  0000 C CNN "Component Value"
	1    4625 8575
	1    0    0    -1  
$EndComp
$Comp
L FB_60OHM@100MHZ FB2
U 1 1
P 3275 7700
F 0 "FB2" H 3200 7750 50  0000 L BNN
F 1 "FB_60OHM@100MHZ" H 2875 7900 50  0001 L BNN
F 2 "R_SM0805" H 3325 8000 50  0001 C CNN
F 3 "" H 3275 7700 60  0000 C CNN
F 4 "FERRITE CHIP BEAD, 60 OHM, SMD," H 3375 8100 60  0001 C CNN "Description"
F 5 "MMZ2012Y600B" H 3325 8200 60  0001 C CNN "Manufacturer Part Number"
F 6 "TDK Corporation" H 3325 8300 60  0001 C CNN "Manufacturer"
F 7 "Digi-Key" H 3275 8400 60  0001 C CNN "Vendor"
F 8 "445-2204-1-ND" H 3325 8500 60  0001 C CNN "Vendor Part Number"
F 9 "100MHz/60/1A" H 3275 7625 50  0000 C CNN "Component Value"
	1    3275 7700
	1    0    0    -1  
$EndComp
$Comp
L MIC37122Y_ADJ_SOIC8 U8
U 1 1
P 4250 7600
F 0 "U8" H 4300 7650 60  0000 C CNN
F 1 "MIC37122Y_ADJ_SOIC8" H 4500 7850 60  0001 C CNN
F 2 "SOIC8" H 4500 7950 60  0001 C CNN
F 3 "" H 4500 7750 60  0000 C CNN
F 4 "IC, REG LDO, ADJ, 1A, 8SOIC," H 4600 8050 60  0001 C CNN "Description"
F 5 "MIC37122YM TR" H 4550 8150 60  0001 C CNN "Manufacturer Part Number"
F 6 "Micrel Inc" H 4550 8250 60  0001 C CNN "Manufacturer"
F 7 "Digi-Key" H 4500 8350 60  0001 C CNN "Vendor"
F 8 "576-4334-1-ND" H 4550 8450 60  0001 C CNN "Vendor Part Number"
F 9 "MIC37122" H 4750 7650 60  0000 C CNN "Component Value"
	1    4250 7600
	1    0    0    -1  
$EndComp
Wire Wire Line
	4000 7800 4100 7800
Wire Wire Line
	4000 7700 4000 7800
Wire Wire Line
	5000 7800 5200 7800
Wire Wire Line
	5000 7900 5075 7900
Wire Wire Line
	5075 7900 5075 8050
$Comp
L GND #085
U 1 1
P 4025 8050
F 0 "#085" H 4075 8100 60  0001 C CNN
F 1 "GND" H 4025 7990 50  0000 C CNN
F 2 "" H 4025 8050 60  0001 C CNN
F 3 "" H 4025 8050 60  0001 C CNN
	1    4025 8050
	1    0    0    -1  
$EndComp
$Comp
L GND #086
U 1 1
P 5075 8100
F 0 "#086" H 5125 8150 60  0001 C CNN
F 1 "GND" H 5075 8040 50  0000 C CNN
F 2 "" H 5075 8100 60  0001 C CNN
F 3 "" H 5075 8100 60  0001 C CNN
	1    5075 8100
	1    0    0    -1  
$EndComp
Wire Wire Line
	4100 7900 4025 7900
Wire Wire Line
	4025 7900 4025 8000
Wire Wire Line
	4475 8150 4475 8275
Wire Wire Line
	4550 8150 4550 8225
Wire Wire Line
	4475 8225 4625 8225
Connection ~ 4475 8225
Wire Wire Line
	4625 8225 4625 8150
Connection ~ 4550 8225
$Comp
L SC4524 U6
U 1 1
P 3000 1550
F 0 "U6" H 3050 1600 50  0000 C CNN
F 1 "SC4524" H 3325 1400 60  0001 C CNN
F 2 "SOIC-8" H 3350 1500 60  0001 C CNN
F 3 "" H 3000 1550 60  0000 C CNN
F 4 "IC, REG BUCK, ADJ, 2A, 8SOIC," H 3850 2100 60  0001 C CNN "Description"
F 5 "SC4524CSETRT" H 3750 2000 60  0001 C CNN "Manufacturer Part Number"
F 6 "Semtech" H 3650 1900 60  0001 C CNN "Manufacturer"
F 7 "Digi-Key" H 3450 1700 60  0001 C CNN "Vendor"
F 8 "SC4524CSECT-ND" H 3550 1800 60  0001 C CNN "Vendor Part Number"
F 9 "SC4524" H 3575 1600 50  0000 C CNN "Component Value"
	1    3000 1550
	1    0    0    -1  
$EndComp
Wire Wire Line
	3400 2150 3400 2225
Wire Wire Line
	3400 2225 3300 2225
Connection ~ 3300 2225
$Comp
L PWR_FLAG #FLG087
U 1 1
P 6925 7000
F 0 "#FLG087" H 6925 6925 30  0001 C CNN
F 1 "PWR_FLAG" H 6925 7050 30  0000 C CNN
F 2 "~" H 6925 7000 60  0000 C CNN
F 3 "~" H 6925 7000 60  0000 C CNN
	1    6925 7000
	1    0    0    -1  
$EndComp
Wire Wire Line
	6925 7025 6925 7175
Wire Wire Line
	6925 7175 6650 7175
Connection ~ 6650 7175
$Comp
L PWR_FLAG #FLG088
U 1 1
P 5875 4500
F 0 "#FLG088" H 5875 4425 30  0001 C CNN
F 1 "PWR_FLAG" H 5875 4550 30  0000 C CNN
F 2 "~" H 5875 4500 60  0000 C CNN
F 3 "~" H 5875 4500 60  0000 C CNN
	1    5875 4500
	1    0    0    -1  
$EndComp
Wire Wire Line
	5875 4525 5875 4650
Wire Wire Line
	5875 4650 5600 4650
Connection ~ 5600 4650
$Comp
L 232R_0402 R82
U 1 1
P 5400 8200
F 0 "R82" V 5350 8325 50  0000 C CNN
F 1 "232R_0402" H 5500 8375 50  0001 C CNN
F 2 "R_SM0402" H 5500 8475 60  0001 C CNN
F 3 "" V 5400 8200 60  0000 C CNN
F 4 "RES, 232 OHM,1/16W, 1%, 0402 SMD," H 5450 8575 60  0001 C CNN "Description"
F 5 "ERA-2AEB2320X" H 5400 8700 60  0001 C CNN "Manufacturer Part Number"
F 6 "Panasonic Electronic Components" H 5425 8800 60  0001 C CNN "Manufacturer"
F 7 "Digi-Key" H 5450 8900 60  0001 C CNN "Vendor"
F 8 "P232DCCT-ND" H 5400 9000 60  0001 C CNN "Vendor Part Number"
F 9 "232R" V 5450 8350 50  0000 C CNN "Component Value"
	1    5400 8200
	0    1    1    0   
$EndComp
$EndSCHEMATC
